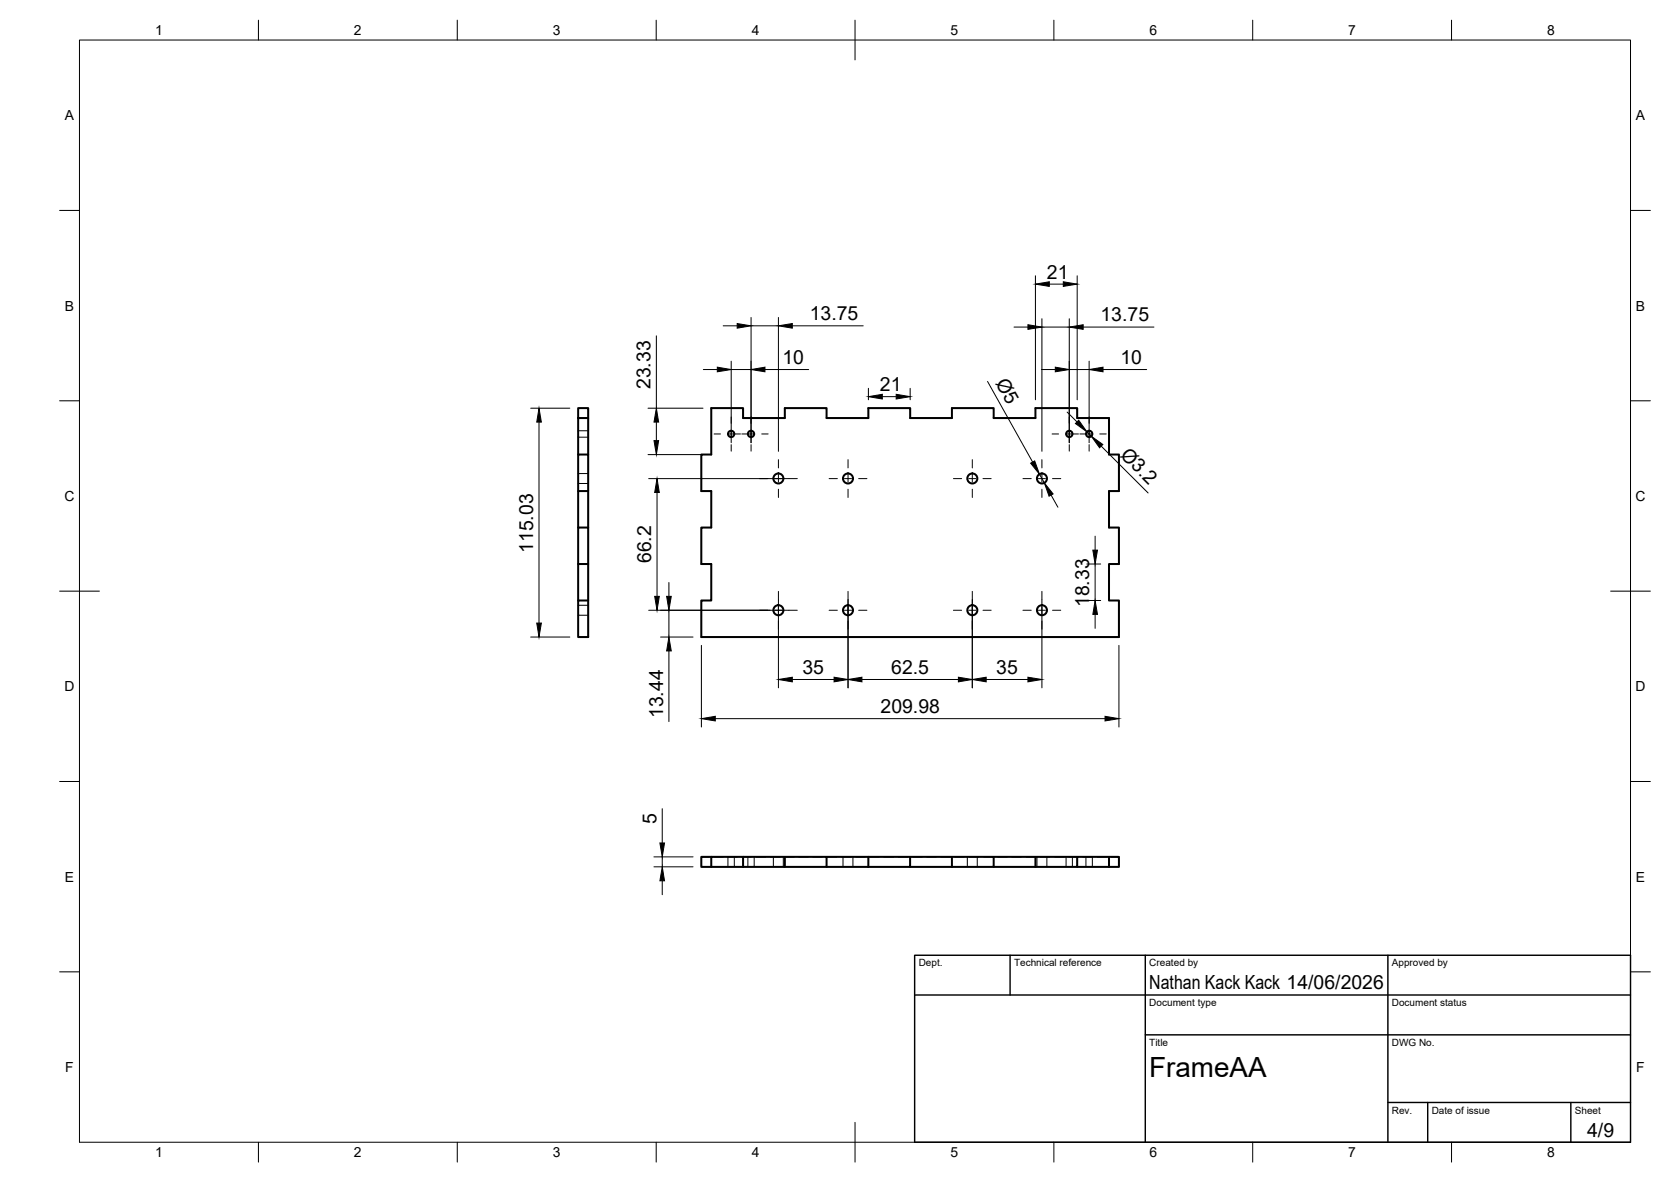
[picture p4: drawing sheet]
<svg xmlns="http://www.w3.org/2000/svg" width="420mm" height="297mm" viewBox="0 0 420 297" stroke-linecap="round" stroke-linejoin="round" font-family="sans-serif">
<!-- layer: Visible -->
<g fill="none" stroke="#000" stroke-width=".51">
<path d="M145.4 102.6h2.5v2.5h-2.5zM145.4 105.1v9.1M147.9 105.1v9.1M178.8 102.6h8v2.5h10.5v-2.5h10.5v2.5h10.5v-2.5h10.6v2.5h10.5v-2.5h10.5v2.5h10.4v-2.5h10.5v2.5h8v9.1h2.5v9.2h-2.5v9.2h2.5v9.1h-2.5v9.2h2.5v9.2h-105v-9.2h2.5v-9.2h-2.5v-9.1h2.5v-9.2h-2.5v-9.2h2.5zM145.4 132.6v-18.4h2.5v18.4M145.4 123.4h2.5M145.4 141.7v-9.1h2.5v9.1M147.9 150.9h-2.5v9.2h2.5M147.9 141.7v18.4M147.9 141.7h-2.5v9.2M178.8 215.3h-2.5v2.6h2.5M186.8 215.3h-8v2.6h8"/>
<path d="M186.8 215.3h21v2.6h-21M186.8 215.3v2.6M197.3 215.3v2.6M207.8 217.9h10.5M207.8 215.3h10.5M218.3 215.3h10.5v2.6h-10.5M218.3 215.3v2.6M228.8 215.3h21.1v2.6h-21.1M239.4 215.3v2.6M249.9 215.3h20.9v2.6h-20.9M260.3 215.3v2.6M270.8 215.3h8v2.6h-8"/>
<path d="M278.8 215.3h2.5v2.6h-2.5"/>
<circle cx="183.8" cy="109" r=".79"/>
<circle cx="188.8" cy="109" r=".79"/>
<circle cx="268.9" cy="109" r=".79"/>
<circle cx="273.9" cy="109" r=".79"/>
<circle cx="195.7" cy="120.2" r="1.26"/>
<circle cx="213.2" cy="120.2" r="1.26"/>
<circle cx="244.5" cy="120.2" r="1.26"/>
<circle cx="262" cy="120.2" r="1.26"/>
<circle cx="195.7" cy="153.3" r="1.26"/>
<circle cx="213.2" cy="153.3" r="1.26"/>
<circle cx="244.5" cy="153.3" r="1.26"/>
<circle cx="262" cy="153.3" r="1.26"/>
</g>
<!-- layer: Hidden -->
<g fill="none" stroke="#000" stroke-width=".25">
<path d="M145.4 119h2.5M145.4 109.9h2.5M145.4 108.3h2.5M145.4 121.5h2.5M145.4 152.1h2.5M145.4 154.6h2.5M176.3 215.4h1.9M179.4 215.4h2.4M183 215.4h2.4M183 215.3v2.6M184.6 215.3v2.6M186.6 215.4h2.4"/>
<path d="M188 215.3v2.6M189.6 215.3v2.6M190.1 215.4h2.4M193.7 215.4h2.4M194.5 215.3v2.6M197 215.3v2.6M197.3 215.4h2.4M200.9 215.4h2.3M204.4 215.4h2.4M208 215.4h2.4M211.6 215.4h2.4M212 215.3v2.6"/>
<path d="M214.5 215.3v2.6M215.2 215.4h2.3M218.7 215.4h2.4M222.3 215.4h2.4M225.9 215.4h2.3M229.4 215.4h2.4M233 215.4h2.4M236.6 215.4h2.4M240.2 215.4h2.3M243.2 215.3v2.6M243.7 215.4h2.4M245.7 215.3v2.6"/>
<path d="M247.3 215.4h2.4M250.9 215.4h2.4M254.4 215.4h2.4M258 215.4h2.4M260.7 215.3v2.6M261.6 215.4h2.4M263.2 215.3v2.6M265.2 215.4h2.3M268.1 215.3v2.6M268.7 215.4h2.4M269.6 215.3v2.6M272.3 215.4h2.4"/>
<path d="M273 215.3v2.6M274.7 215.3v2.6M275.9 215.4h2.4M279.4 215.4h1.9"/>
</g>
<!-- layer: BORDER -->
<g fill="none" stroke="#000" stroke-width=".25">
<path d="M20 10.1h390v276.9h-390zM65 5.1v5M115 5.1v5M165 5.1v5M215 5.1v10M265 5.1v5M315 5.1v5M365 5.1v5M15 52.9h5M410 52.9h5M15 100.7h5M410 100.7h5"/>
<path d="M15 148.6h10M405 148.6h10M15 196.4h5M410 196.4h5M15 244.2h5M410 244.2h5M65 287v5M115 287v5M165 287v5M215 282.1v9.9M265 287v5M315 287v5"/>
<path d="M365 287v5"/>
</g>
<!-- layer: TITLEBLOCK -->
<path d="M230 240.1h180v46.9h-180zM230 250h180M254 240.1v9.9M288 240.1v46.9M349 240.1v46.9M288 260.1h122M349 277.1h61M359 277.1v9.9M395 277.1v9.9" fill="none" stroke="#000" stroke-width=".36"/>
<!-- layer: Smart Centers -->
<g fill="none" stroke="#000" stroke-width=".25">
<path d="M179.6 109.1h1.6M183 109.1h3.2M183.9 104.8v1.6M183.9 108.2v1.8M183.9 111.7v1.7M186.5 109.1h3.2M188.8 104.8v1.6M188.8 108.2v1.8M188.8 111.7v1.7M191.5 109.1h1.6M195.7 115.5v2.1M195.7 119.4v1.8"/>
<path d="M213.2 115.5v2.1M213.2 119.4v1.8M244.5 115.5v2.1M244.5 119.4v1.8M262 115.5v2.1M262 119.4v1.8M264.5 109.1h1.7M267.9 109.1h3.3M268.9 104.8v1.6M268.9 108.2v1.8M268.9 111.7v1.7M271.5 109.1h3.2"/>
<path d="M273.9 104.8v1.6M273.9 108.2v1.8M273.9 111.7v1.7M276.5 109.1h1.7M191 120.3h2M194.8 120.3h1.8M195.7 122.9v2.1M198.4 120.3h2.1M208.5 120.3h2M212.3 120.3h1.8M213.2 122.9v2.1M215.9 120.3h2.1"/>
<path d="M239.7 120.3h2.1M243.6 120.3h1.8M244.5 122.9v2.1M247.2 120.3h2M257.2 120.3h2.1M261.1 120.3h1.8M262 122.9v2.1M264.6 120.3h2.1M191 153.4h2M194.8 153.4h1.8M195.7 148.6v2.1M195.7 152.5v1.7"/>
<path d="M195.7 156v2.1M198.4 153.4h2.1M208.5 153.4h2M212.3 153.4h1.8M213.2 148.6v2.1M213.2 152.5v1.7M213.2 156v2.1M215.9 153.4h2.1M239.7 153.4h2.1M243.6 153.4h1.8M244.5 148.6v2.1M244.5 152.5v1.7"/>
<path d="M244.5 156v2.1M247.2 153.4h2M257.2 153.4h2.1M261.1 153.4h1.8M262 148.6v2.1M262 152.5v1.7M262 156v2.1M264.6 153.4h2.1"/>
</g>
<!-- layer: FD_Dimensions -->
<g fill="none" stroke="#000" stroke-width=".25">
<path d="M188.8 79.8v31.5M195.7 79.8v33.6M260.3 69.3v31.2M263.8 71.4h3.6M270.8 69.3v31.2M165 84.4v18.2M176.8 92.9h3.6M181.8 81.9h3.6M183.9 92.9h4.9M183.9 90.8v20.5M188.8 81.9h6.9M192.3 92.9h11"/>
<path d="M199.2 81.9h17.8M218.4 97.6v2.9M221.8 99.7h3.5M228.9 97.6v2.9M248.3 95.8l11.4 20.3M255 82.2h3.5M261.9 92.9h3.4M262 80.1v33.3M262 82.2h6.9M268.9 80.1v31.2M268.9 92.9h5M272.4 82.2h17.8"/>
<path d="M273.9 90.8v20.5M277.3 92.9h11M133.4 102.6h9.9M135.5 106.1v50.5M162.9 102.6h13.9M162.9 114.2h13.9M165 106.1v4.6M261.4 119.2l1.2 2.2M268.3 103.6l2.5 2.4M273.3 108.5l1.1 1.1M276.9 112.1l11.8 11.8M163.1 120.3h35.3"/>
<path d="M165.2 123.8v26.1M264.3 124.4l1.7 3.1M275.4 134.7v3.5M163.1 153.4h35.3M168.2 146.4v3.5M168.2 153.4v6.7M195.7 150.7v22.2M213.2 150.7v22.2M244.5 150.7v22.2M262 150.7v22.2M273.3 150.9h3.5M273.3 141.7h3.5"/>
<path d="M275.4 141.7v9.2M275.4 154.4v3.5M133.4 160.1h9.9M166.1 160.1h8.2M168.2 163.6v17.7M176.4 162.2v20.5M199.2 170.8h10.5M216.7 170.8h24.3M248 170.8h10.5M281.3 162.2v20.5M179.9 180.6h98M164.4 217.8h9.9"/>
<path d="M164.4 215.3h9.9M166.5 203.2v8.6M166.5 215.3v2.5M166.5 221.3v3.5"/>
</g>
<g fill="#000" stroke="#000" stroke-width=".25">
<path d="M260.3 71.4l3.5-.6v1.2zM267.4 70.8l3.4 .6-3.4 .6zM180.4 92.3l3.5 .6-3.5 .5zM185.4 81.3l3.4 .6-3.4 .6zM188.8 92.9l3.5-.6v1.1zM195.7 81.9l3.5-.6v1.2zM218.4 99.7l3.4-.6v1.2zM225.3 99.1l3.6 .6-3.6 .6zM258.5 81.6l3.5 .6-3.5 .6zM265.3 92.3l3.6 .6-3.6 .5zM268.9 82.2l3.5-.6v1.2zM273.9 92.9l3.4-.6v1.1z"/>
<path d="M135.5 102.6l.6 3.5h-1.1zM164.4 110.7h1.2l-.6 3.5zM165 102.6l.6 3.5h-1.2zM259.1 116.4l1.1-.6 1.2 3.4zM270.4 106.4l.8-.8 2.1 2.9zM274.4 109.6l2.9 2.1-.8 .8zM165.2 120.3l.6 3.5h-1.2zM262.6 121.4l2.2 2.7-1 .6zM274.8 138.2h1.1l-.5 3.5zM135 156.6h1.1l-.6 3.5zM164.6 149.9h1.2l-.6 3.5zM167.6 149.9h1.2l-.6 3.5z"/>
<path d="M275.4 150.9l.5 3.5h-1.1zM168.2 160.1l.6 3.5h-1.2zM195.7 170.8l3.5-.6v1.2zM209.7 170.2l3.5 .6-3.5 .6zM213.2 170.8l3.5-.6v1.2zM241 170.2l3.5 .6-3.5 .6zM244.5 170.8l3.5-.6v1.2zM258.5 170.2l3.5 .6-3.5 .6zM176.4 180.6l3.5-.6v1.2zM277.9 180l3.4 .6-3.4 .6zM165.9 211.8h1.2l-.6 3.5zM166.5 217.8l.6 3.5h-1.2z"/>
</g>
<text font-size="7" x="289" y="270.6">FrameAA</text>
<g font-size="4.9">
<text x="263.2" y="70">21</text>
<text x="203.6" y="80.4">13.75</text>
<text x="276.7" y="80.7">13.75</text>
<text x="196.7" y="91.4">10</text>
<text x="281.7" y="91.4">10</text>
<text x="163.6" y="97.8" transform="rotate(-90 163.6 97.8)">23.33</text>
<text x="221.3" y="98.3">21</text>
<text x="250.2" y="96.1" transform="rotate(61 250.2 96.1)">Ø5</text>
<text x="281.5" y="114.5" transform="rotate(45 281.5 114.5)">Ø3.2</text>
<text x="134.1" y="139" transform="rotate(-90 134.1 139)">115.03</text>
<text x="163.7" y="141.5" transform="rotate(-90 163.7 141.5)">66.2</text>
<text x="273.9" y="152.6" transform="rotate(-90 273.9 152.6)">18.33</text>
<text x="201.8" y="169.3">35</text>
<text x="224.1" y="169.3">62.5</text>
<text x="250.5" y="169.3">35</text>
<text x="221.4" y="179.1">209.98</text>
<text x="166.7" y="180.5" transform="rotate(-90 166.7 180.5)">13.44</text>
<text x="165.1" y="207.1" transform="rotate(-90 165.1 207.1)">5</text>
<text x="289" y="248.5">Nathan Kack Kack 14/06/2026</text>
<text x="399.1" y="285.7">4/9</text>
</g>
<g font-size="3.5">
<text x="39" y="8.8">1</text>
<text x="89" y="8.8">2</text>
<text x="139" y="8.8">3</text>
<text x="189" y="8.8">4</text>
<text x="239" y="8.8">5</text>
<text x="289" y="8.8">6</text>
<text x="339" y="8.8">7</text>
<text x="389" y="8.8">8</text>
<text x="16.3" y="30.2">A</text>
<text x="411.3" y="30.2">A</text>
<text x="16.3" y="78">B</text>
<text x="411.3" y="78">B</text>
<text x="16.2" y="125.9">C</text>
<text x="411.2" y="125.9">C</text>
<text x="16.2" y="173.7">D</text>
<text x="411.2" y="173.7">D</text>
<text x="16.3" y="221.6">E</text>
<text x="411.3" y="221.6">E</text>
<text x="16.4" y="269.4">F</text>
<text x="411.4" y="269.4">F</text>
<text x="39" y="290.8">1</text>
<text x="89" y="290.8">2</text>
<text x="139" y="290.8">3</text>
<text x="189" y="290.8">4</text>
<text x="239" y="290.8">5</text>
<text x="289" y="290.8">6</text>
<text x="339" y="290.8">7</text>
<text x="389" y="290.8">8</text>
</g>
<g font-size="2.5">
<text x="231" y="242.9">Dept.</text>
<text x="255" y="242.9">Technical reference</text>
<text x="289" y="242.9">Created by</text>
<text x="350" y="242.9">Approved by</text>
<text x="289" y="252.8">Document type</text>
<text x="350" y="252.8">Document status</text>
<text x="289" y="262.9">Title</text>
<text x="350" y="262.9">DWG No.</text>
<text x="350" y="279.9">Rev.</text>
<text x="360" y="279.9">Date of issue</text>
<text x="396" y="279.9">Sheet</text>
</g>
</svg>
